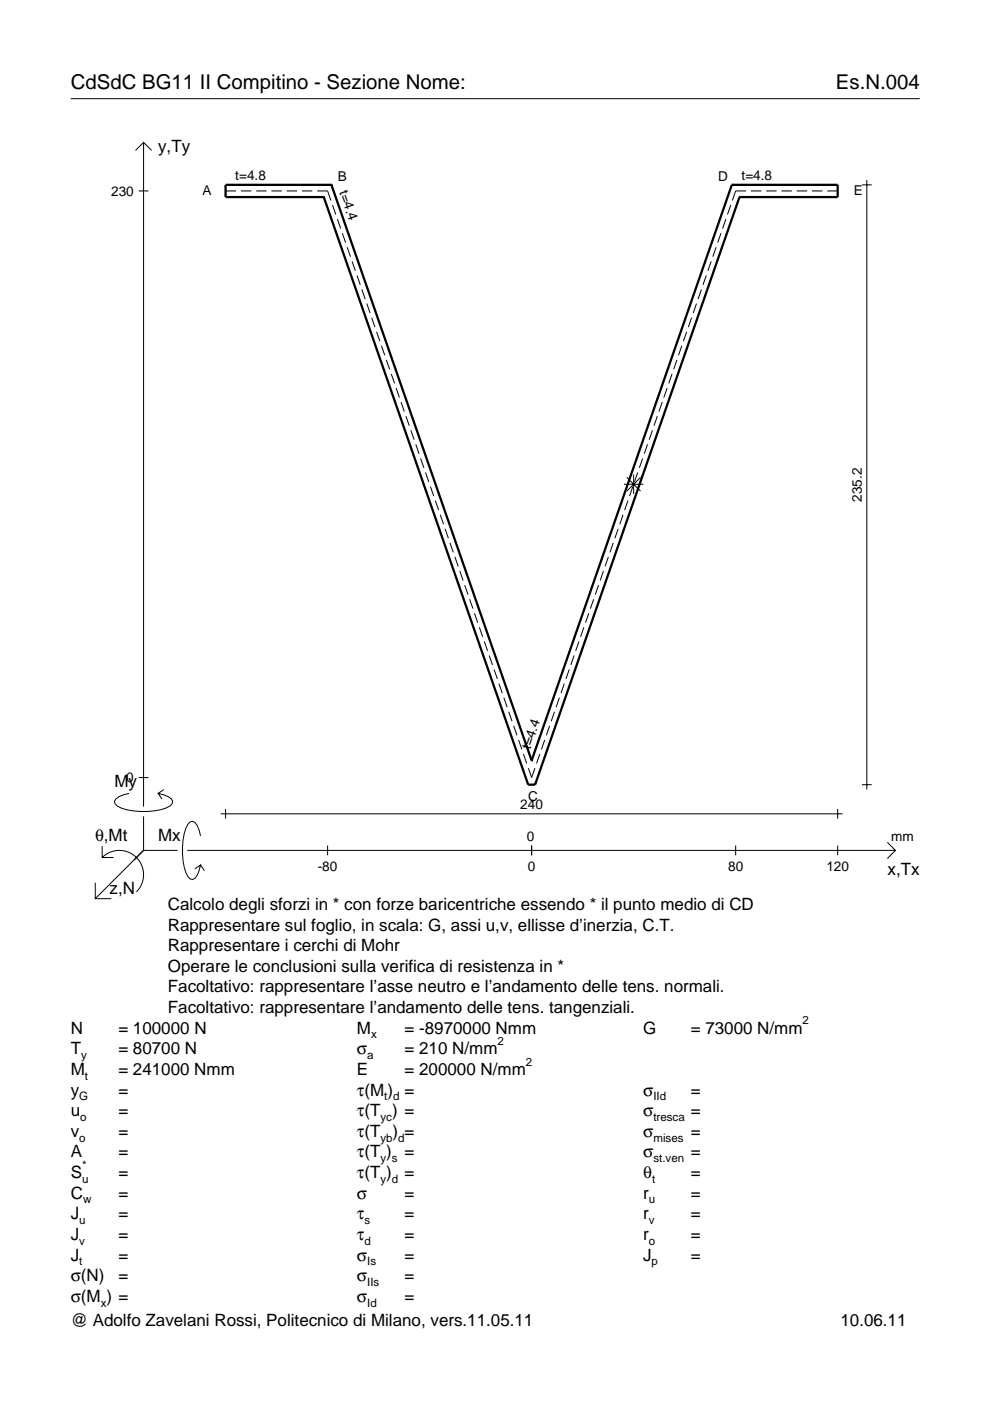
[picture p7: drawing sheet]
<svg xmlns="http://www.w3.org/2000/svg" width="210mm" height="297mm" viewBox="0 0 210 297" stroke-linecap="round" stroke-linejoin="round" font-family="sans-serif">
<g fill="none" stroke="#000" stroke-width=".21">
<path d="M15 20.9h180M28.7 31.9l1.7-1.7 1.8 1.7M30.4 30.2v140.8M182.8 39.2h2M183.8 38.2v129.2M29.4 40.5h2.1M47.8 40.5h2.2M51.1 40.5h2.2M54.3 40.5h2.2M57.5 40.5h2.2M60.8 40.5h2.2M64 40.5h2.2"/>
<path d="M67.2 40.5h2.3l.7 2M70.5 43.5l.7 2M71.5 46.5l.7 2M72.6 49.4l.7 2.1M73.6 52.4l.7 2M74.6 55.4l.7 2M75.7 58.4l.7 2M149.7 58.4l-.7 2M150.8 55.4l-.7 2M151.8 52.4l-.7 2M152.9 49.4l-.7 2.1M153.9 46.5l-.7 2"/>
<path d="M154.9 43.5l-.7 2M158.2 40.5h-2.2l-.7 2M159.2 40.5h2.2M162.5 40.5h2.2M165.7 40.5h2.2M168.9 40.5h2.2M172.2 40.5h2.2M175.4 40.5h2.2M76.7 61.4l.7 2M77.8 64.4l.7 2M78.8 67.3l.7 2.1M79.8 70.3l.7 2"/>
<path d="M80.9 73.3l.7 2M81.9 76.3l.7 2M83 79.3l.7 2M142.5 79.3l-.7 2M143.5 76.3l-.7 2M144.6 73.3l-.7 2M145.6 70.3l-.7 2M146.6 67.3l-.7 2.1M147.7 64.4l-.7 2M148.7 61.4l-.7 2M84 82.3l.7 2M85 85.3l.7 2"/>
<path d="M86.1 88.2l.7 2.1M87.1 91.2l.7 2M88.1 94.2l.7 2M89.2 97.2l.7 2M136.3 97.2l-.7 2M137.3 94.2l-.7 2M138.3 91.2l-.7 2M139.4 88.2l-.7 2.1M140.4 85.3l-.7 2M141.4 82.3l-.7 2M90.2 100.2l.7 2M91.3 103.2l.7 2"/>
<path d="M92.3 106.1l.7 2.1M93.3 109.1l.7 2M94.4 112.1l.7 2M95.4 115.1l.7 2M96.4 118.1l.7 2M129 118.1l-.7 2M130 115.1l-.7 2M131.1 112.1l-.7 2M132.1 109.1l-.7 2M132.3 102.7h4.1M132.9 101.2l2.9 2.9M133.1 106.1l-.7 2.1"/>
<path d="M134.2 103.2l-.7 2M134.3 100.6v4.1M135.2 100.2l-.7 2M135.8 101.2l-2.9 2.9M97.5 121.1l.7 2M98.5 124.1l.7 2M99.6 127l.7 2M100.6 130l.7 2M101.6 133l.7 2M102.7 136l.7 2M103.7 139l.7 2M121.7 139l-.7 2"/>
<path d="M122.8 136l-.7 2M123.8 133l-.7 2M124.8 130l-.7 2M125.9 127l-.7 2M126.9 124.1l-.7 2M127.9 121.1l-.7 2M104.8 142l.7 2M105.8 144.9l.7 2.1M106.8 147.9l.7 2M107.9 150.9l.7 2M108.9 153.9l.7 2M109.9 156.9l.7 2"/>
<path d="M111 159.9l.7 2M114.5 159.9l-.7 2M115.5 156.9l-.7 2M116.5 153.9l-.7 2M117.6 150.9l-.7 2M118.6 147.9l-.7 2M119.6 144.9l-.7 2.1M120.7 142l-.7 2M21.7 179.4v2.4h2.4M27.3 168.2a3.6 3.6 0 0 0-3 1.7l.1 .5a5.6 5.6 0 0 0 3.8 1.5 13.4 13.4 0 0 0 7.8-1l.5-.5 .1-.5a3.6 3.6 0 0 0-3.1-1.7l.8 1.2M29.4 164.9h2.1M30.4 173.1v7.2"/>
<path d="M34.7 167.4l-1.2 .8M42.5 177.2a3.6 3.6 0 0 0-1.7-3.1l-.5 .2a5.7 5.7 0 0 0-1.5 3.7 13.3 13.3 0 0 0 1 7.9l.5 .5 .5 .1a3.6 3.6 0 0 0 1.7-3.1l-1.2 .8M46.8 172.6h131.8M47.8 171.5v2.1M69.5 179.3v2M112 162.9l.7 2 .7-2M112.7 179.3v2M156 179.3v2M177.6 171.5v2.1M177.6 179.3v2M182.8 166.4h2M188.1 178.6l1.7 1.7-1.7 1.7"/>
<path d="M20.2 187.2v3.3h3.4M21.7 181.8a5.1 5.1 0 0 1 7.2 0 5.1 5.1 0 0 1 0 7.3M30.4 180.3l-10.2 10.2M30.4 180.3h7.2M39.7 180.3h150.1M42.5 183.4l.8 1.2"/>
</g>
<path d="M70.3 39.2h.1M70.3 39.2h-22.5v2.6h20.8M70.3 39.2l42.4 122M155.2 39.2h.1M155.2 39.2h22.4v2.6h-20.8M155.2 39.2l-42.5 122M68.6 41.8h.1M68.6 41.8l43.4 124.6h1.4l43.4-124.6M156.8 41.8h.1M112.7 161.2h.1" fill="none" stroke="#000" stroke-width=".48"/>
<g font-size="4.3">
<text x="15" y="18.9">CdSdC BG11 II Compitino - Sezione Nome:</text>
<text x="177.2" y="18.9">Es.N.004</text>
</g>
<g font-size="3.6">
<text x="33.5" y="32.3">y,Ty</text>
<text x="24.3" y="166.9">My</text>
<text x="20.1" y="178.2">θ,Mt</text>
<text x="33.5" y="178.2">Mx</text>
<text x="188.2" y="185.5">x,Tx</text>
<text x="23.2" y="189.6">z,N</text>
<text x="35.6" y="192.9">Calcolo degli sforzi in * con forze baricentriche essendo * il punto medio di CD</text>
<text x="35.6" y="197.3">Rappresentare sul foglio, in scala: G, assi u,v, ellisse d’inerzia, C.T.</text>
<text x="35.6" y="201.7">Rappresentare i cerchi di Mohr</text>
<text x="35.6" y="206">Operare le conclusioni sulla verifica di resistenza in *</text>
<text x="35.6" y="210.4">Facoltativo: rappresentare l’asse neutro e l’andamento delle tens. normali.</text>
<text x="35.6" y="214.8">Facoltativo: rappresentare l’andamento delle tens. tangenziali.</text>
<text x="15" y="219.2">N</text>
<text x="25.1" y="219.2">= 100000 N</text>
<text x="75.7" y="219.2">M</text>
<text x="85.8" y="219.2">= -8970000 Nmm</text>
<text x="136.4" y="219.2">G</text>
<text x="146.5" y="219.2">= 73000 N/mm</text>
<text x="15" y="227.9">M</text>
<text x="15" y="223.5">T</text>
<text x="25.1" y="223.5">= 80700 N</text>
<text x="25.1" y="227.9">= 241000 Nmm</text>
<text x="75.7" y="223.5">σ</text>
<text x="75.7" y="227.9">E</text>
<text x="85.8" y="223.5">= 210 N/mm</text>
<text x="85.8" y="227.9">= 200000 N/mm</text>
<text x="15" y="232.3">y</text>
<text x="25.1" y="232.3">=</text>
<text x="75.7" y="232.3">τ(M ) =</text>
<text x="136.4" y="232.3">σ</text>
<text x="146.5" y="232.3">=</text>
<text x="15" y="236.7">u</text>
<text x="25.1" y="236.7">=</text>
<text x="75.7" y="236.7">τ(T ) =</text>
<text x="136.4" y="236.7">σ</text>
<text x="146.5" y="236.7">=</text>
<text x="15" y="241">v</text>
<text x="15" y="245.4">A</text>
<text x="25.1" y="241">=</text>
<text x="25.1" y="245.4">=</text>
<text x="75.7" y="245.4">τ(T )</text>
<text x="75.7" y="241">τ(T</text>
<text x="83.3" y="241">) =</text>
<text x="85.8" y="245.4">=</text>
<text x="136.4" y="241">σ</text>
<text x="136.4" y="245.4">σ</text>
<text x="146.5" y="241">=</text>
<text x="146.5" y="245.4">=</text>
<text x="15" y="249.8">S</text>
<text x="25.1" y="249.8">=</text>
<text x="75.7" y="249.8">τ(T )</text>
<text x="85.8" y="249.8">=</text>
<text x="136.4" y="249.8">θ</text>
<text x="146.5" y="249.8">=</text>
<text x="15" y="254.2">C</text>
<text x="25.1" y="254.2">=</text>
<text x="75.7" y="254.2">σ</text>
<text x="85.8" y="254.2">=</text>
<text x="136.4" y="254.2">r</text>
<text x="146.5" y="254.2">=</text>
<text x="15" y="258.5">J</text>
<text x="15" y="262.9">J</text>
<text x="25.1" y="258.5">=</text>
<text x="25.1" y="262.9">=</text>
<text x="75.7" y="258.5">τ</text>
<text x="75.7" y="262.9">τ</text>
<text x="85.8" y="258.5">=</text>
<text x="85.8" y="262.9">=</text>
<text x="136.4" y="258.5">r</text>
<text x="136.4" y="262.9">r</text>
<text x="146.5" y="258.5">=</text>
<text x="146.5" y="262.9">=</text>
<text x="15" y="267.3">J</text>
<text x="25.1" y="267.3">=</text>
<text x="75.7" y="267.3">σ</text>
<text x="85.8" y="267.3">=</text>
<text x="136.4" y="267.3">J</text>
<text x="146.5" y="267.3">=</text>
<text x="15" y="271.7">σ(N)</text>
<text x="25.1" y="271.7">=</text>
<text x="75.7" y="271.7">σ</text>
<text x="85.8" y="271.7">=</text>
<text x="15" y="281.2">@ Adolfo Zavelani Rossi, Politecnico di Milano, vers.11.05.11</text>
<text x="15" y="276">σ(M ) =</text>
<text x="75.7" y="276">σ</text>
<text x="85.8" y="276">=</text>
<text x="178.2" y="281.2">10.06.11</text>
</g>
<g font-size="2.9">
<text x="23.6" y="41.5">230</text>
<text x="42.9" y="41.4">A</text>
<text x="49.9" y="38.2">t=4.8</text>
<text x="71.6" y="38.4">B</text>
<text x="71.9" y="40.8" transform="rotate(71 71.9 40.8)">t=4.4</text>
<text x="152.3" y="38.4">D</text>
<text x="157.2" y="38.2">t=4.8</text>
<text x="181" y="41.4">E</text>
<text x="182.8" y="106.4" transform="rotate(-90 182.8 106.4)">235.2</text>
<text x="112.4" y="159" transform="rotate(-71 112.4 159)">t=4.4</text>
<text x="26.8" y="165.9">0</text>
<text x="110.3" y="171.5">240</text>
<text x="112" y="169.8">C</text>
<text x="111.7" y="178.2">0</text>
<text x="189" y="178.2">mm</text>
<text x="67.4" y="184.7">-80</text>
<text x="111.9" y="184.7">0</text>
<text x="154.4" y="184.7">80</text>
<text x="175.2" y="184.7">120</text>
</g>
<g font-size="2.4">
<text x="78.7" y="220.2">x</text>
<text x="105.5" y="221.5">2</text>
<text x="170.2" y="217.2">2</text>
<text x="17.2" y="224.5">y</text>
<text x="77.9" y="224.5">a</text>
<text x="111.5" y="225.9">2</text>
<text x="16.8" y="233.3">G</text>
<text x="18" y="228.9">t</text>
<text x="81.5" y="233.3">t d</text>
<text x="138.5" y="233.3">IId</text>
<text x="17" y="237.7">o</text>
<text x="80.7" y="237.7">yc</text>
<text x="138.5" y="237.7">tresca</text>
<text x="16.8" y="242">o</text>
<text x="80.7" y="242">yb d</text>
<text x="138.5" y="242">mises</text>
<text x="17.4" y="250.8">u</text>
<text x="17.4" y="247.8">*</text>
<text x="80.7" y="246.4">y s</text>
<text x="80.7" y="250.8">y d</text>
<text x="138.2" y="250.8">t</text>
<text x="138.5" y="246.4">st.ven</text>
<text x="17.6" y="255.2">w</text>
<text x="137.6" y="255.2">u</text>
<text x="16.8" y="259.5">u</text>
<text x="16.8" y="263.9">v</text>
<text x="77.3" y="259.5">s</text>
<text x="77.3" y="263.9">d</text>
<text x="137.6" y="259.5">v</text>
<text x="137.6" y="263.9">o</text>
<text x="16.8" y="268.3">t</text>
<text x="77.9" y="268.3">Is</text>
<text x="138.2" y="268.3">p</text>
<text x="77.9" y="272.7">IIs</text>
<text x="21.4" y="277">x</text>
<text x="77.9" y="277">Id</text>
</g>
</svg>
